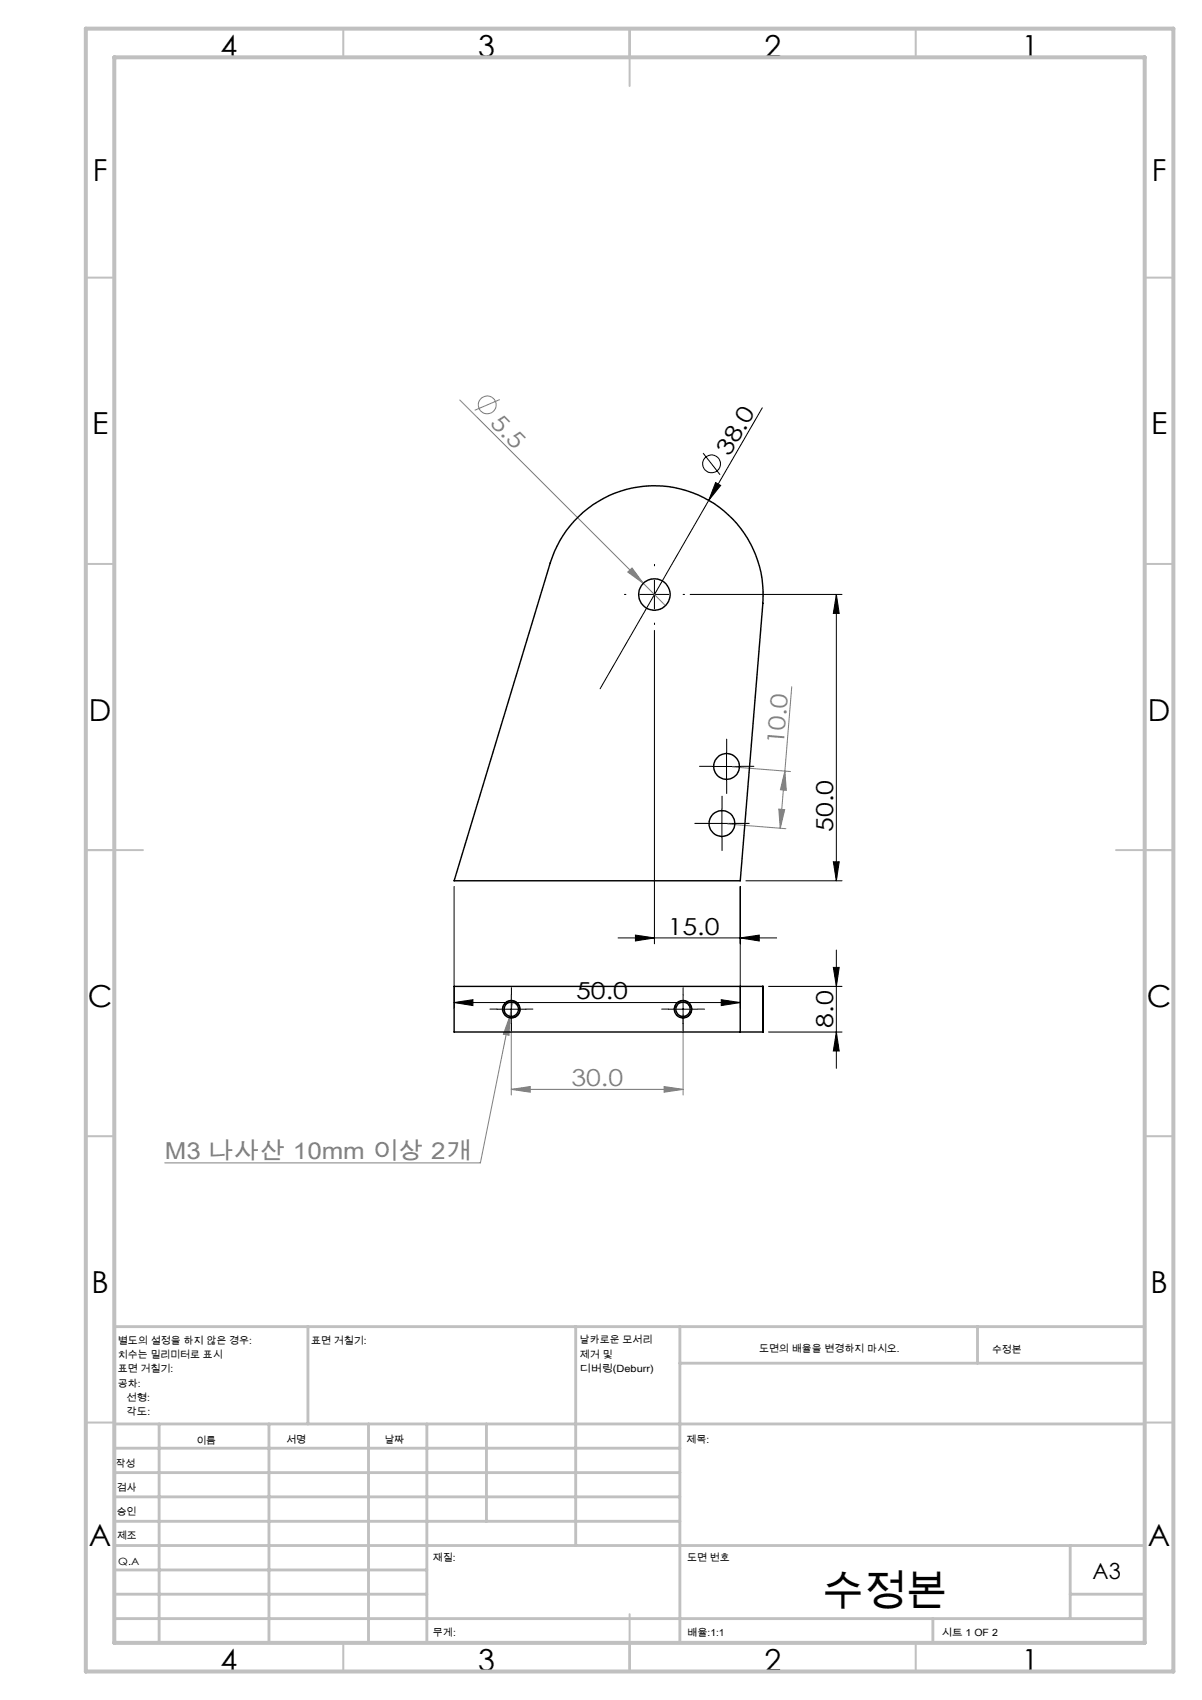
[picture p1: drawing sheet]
<svg xmlns="http://www.w3.org/2000/svg" width="210mm" height="297mm" viewBox="0 0 210 297" stroke-linecap="round" stroke-linejoin="round" font-family="sans-serif">
<g fill="none" stroke="#000" stroke-width=".18">
<path d="M122.8 79.2l3 3.7M133.2 71.3l-9.4 16.1M123.8 87.4l-19 32.9M125 84.3l.9 .5-2.1 2.6zM111.8 103.9h5M114.3 110.1v54.8M114.3 101.4v5M120.6 103.9h26.5M146.1 103.9v50M146.1 103.9l.5 3.3h-1zM124.4 133.9h5M126.9 131.4v5"/>
<path d="M79.3 154.9v21.2M123.6 143.9h5M126.1 141.4v5M129.3 154.9v21.2M130.3 153.9h16.8M145.6 150.6h1l-.5 3.3zM79.3 175.2l3.3-.5v1zM79.3 175.2h50M86.8 176.3h5M87.9 176.7a1.5 1.5 0 0 1 1.3-1.9 1.5 1.5 0 0 1 1.6 1.6 1.5 1.5 0 0 1-1.9 1.4M89.3 173.8v5M108 163.9h27.7"/>
<path d="M111 163.4l3.3 .5-3.3 .5zM116.8 176.3h5M117.9 176.7a1.5 1.5 0 0 1 1.3-1.9 1.5 1.5 0 0 1 1.6 1.6 1.5 1.5 0 0 1-1.8 1.4M119.3 173.8v5M126 174.7l3.3 .5-3.3 .5zM129.3 163.9l3.3-.5v1zM134.3 172.3h12.8M145.6 169h1l-.5 3.3zM146.1 166v20.7M134.3 180.3h12.8M146.1 180.3l.5 3.3h-1z"/>
<circle cx="124.3" cy="81" r="1.55"/>
</g>
<g fill="none" stroke="#808080" stroke-width=".18">
<path d="M80.3 69.9l32.1 32M87.3 69.8l-4.4 1.9M109.7 99.9l.7-.7 2 2.7zM112.4 101.9l3.9 3.9M138.3 120l-2 24.7M128 134l10.1 .8M137.1 134.7l.3 3.4-1.1-.1zM127.1 144l10.2 .8M136.1 141.4l1 .1-.8 3.2zM89.1 177.5l-.2 3.4-1-.2zM89.3 177.3v14M89.6 175.1l-5.7 28.1h-55.1"/>
<path d="M119.3 177.3v14M89.3 190.3l3.3-.5v1zM89.3 190.3h30M116 189.8l3.3 .5-3.3 .5z"/>
<circle cx="85.1" cy="70.7" r="1.56"/>
</g>
<g fill="none" stroke="#000" stroke-width=".18" stroke-dasharray="15.2 1.3 1.3 1.3">
<path d="M114.3 98.9v-.3M109.3 103.9h-.2M114.3 108.9v.2M119.3 103.9h.3M124.5 133.9h-2.3M127 131.4v-2.3M127 136.4v2.2M129.5 133.9h2.2M123.6 143.9h-2.2M126.1 141.4v-2.3M126.1 146.4v2.2M128.6 143.9h2.3"/>
<path d="M86.8 176.3h-1.2M89.3 173.8v-1.2M89.3 178.8v1.3M91.8 176.3h1.3M116.8 176.3h-1.2M119.3 173.8v-1.2M119.3 178.8v1.3M121.8 176.3h1.3"/>
</g>
<g fill="none" stroke="#c0c0c0" stroke-width=".35">
<path d="M60 5v5M110 5v10M160 5v5M15 48.5h5M200 48.5h5M15 98.5h5M200 98.5h5M15 148.5h10M195 148.5h10M15 198.5h5M200 198.5h5M15 248.5h5"/>
<path d="M200 248.5h5M60 287v5M110 282v10M160 287v5"/>
</g>
<g fill="none" stroke="#c0c0c0" stroke-width=".5">
<path d="M53.8 231.8v17M100.6 231.8v38.2M118.8 231.8v55.2M118.8 238.2h81.2M170.8 231.8v6.4M200 231.8h-180v55.2M20 248.8h180M20 257.3h98.8M20 253h98.8M27.8 248.8v38.2M47 248.8v38.2M64.4 248.8v38.2"/>
<path d="M74.6 248.8v38.2M85 248.8v17M20 265.8h98.8M20 261.5h98.8M20 278.5h54.6M20 274.3h54.6M20 270h180M187 278.5h13M187 270v12.8M20 282.8h180M163 282.8v4.2"/>
</g>
<path d="M15 5h190v287h-190zM20 10h180v277h-180z" fill="none" stroke="#c0c0c0" stroke-width=".7"/>
<g fill="#000">
<path d="M125 84.3l.9 .5-2.1 2.6z"/>
<path d="M146.1 103.9l.5 3.3h-1zM145.6 150.6h1l-.5 3.3z"/>
<path d="M79.3 175.2l3.3-.5v1zM126 174.7l3.3 .5-3.3 .5zM111 163.4l3.3 .5-3.3 .5zM129.3 163.9l3.3-.5v1z"/>
<path d="M146.1 180.3l.5 3.3h-1zM145.6 169h1l-.5 3.3z"/>
</g>
<g fill="#808080">
<path d="M109.7 99.9l.7-.7 2 2.7z"/>
<path d="M89.3 190.3l3.3-.5v1zM116 189.8l3.3 .5-3.3 .5zM89.1 177.5l-1.2 3.2 1 .2z"/>
<path d="M137.1 134.7l.3 3.4-1.1-.1zM136.1 141.4l1 .1-.8 3.2z"/>
</g>
<g fill="none" stroke="#000" stroke-width=".25">
<path d="M100.4 91a19 19 0 0 1 21.6-4.5 19 19 0 0 1 11.3 18.9l-4 48.5h-50l16.8-55.5a19 19 0 0 1 4.3-7.4zM79.3 172.3h54v8h-54zM129.3 172.3v8M133.3 172.3v8"/>
<circle cx="114.3" cy="103.9" r="2.75"/>
<circle cx="126.9" cy="133.9" r="2.25"/>
<circle cx="126.1" cy="143.9" r="2.25"/>
<circle cx="89.3" cy="176.3" r="1.26"/>
<circle cx="89.3" cy="176.3" r="1.52"/>
<circle cx="119.3" cy="176.3" r="1.52"/>
<circle cx="119.3" cy="176.3" r="1.26"/>
</g>
<text font-size="7.4" x="143.6" y="280.5">수정본</text>
<g font-size="5.3">
<text x="38.5" y="9.9">4</text>
<text x="83.5" y="9.9">3</text>
<text x="133.6" y="9.9">2</text>
<text x="178.6" y="9.9">1</text>
<text x="16.2" y="31.7">F</text>
<text x="201.2" y="31.7">F</text>
<text x="16.1" y="75.9">E</text>
<text x="201.1" y="75.9">E</text>
<text x="15.5" y="125.9">D</text>
<text x="200.5" y="125.9">D</text>
<text x="15.4" y="175.9">C</text>
<text x="200.4" y="175.9">C</text>
<text x="16" y="225.9">B</text>
<text x="201" y="225.9">B</text>
<text x="15.5" y="270.2">A</text>
<text x="200.5" y="270.2">A</text>
<text x="38.5" y="291.9">4</text>
<text x="83.5" y="291.9">3</text>
<text x="133.6" y="291.9">2</text>
<text x="178.6" y="291.9">1</text>
</g>
<g font-size="4.1" fill="#808080">
<text x="85.4" y="74.1" transform="rotate(45 85.4 74.1)">5.5</text>
<text x="136.9" y="130.2" transform="rotate(-85 136.9 130.2)">10.0</text>
<text x="99.8" y="189.7">30.0</text>
<text x="28.8" y="202.6">M3 나사산 10mm 이상 2개</text>
</g>
<g font-size="4.1">
<text x="127.5" y="79.9" transform="rotate(-60 127.5 79.9)">38.0</text>
<text x="145.5" y="145.3" transform="rotate(-90 145.5 145.3)">50.0</text>
<text x="116.7" y="163.3">15.0</text>
<text x="100.7" y="174.6">50.0</text>
<text x="145.5" y="179.5" transform="rotate(-90 145.5 179.5)">8.0</text>
</g>
<text font-size="3.9" x="190.9" y="275.8">A3</text>
<g font-size="1.7">
<text x="20.6" y="234.8">별도의 설정을 하지 않은 경우:</text>
<text x="20.6" y="237.3">치수는 밀리미터로 표시</text>
<text x="20.6" y="239.8">표면 거칠기:</text>
<text x="54.4" y="234.8">표면 거칠기:</text>
<text x="101.3" y="234.7">날카로운 모서리</text>
<text x="101.3" y="237.2">제거 및</text>
<text x="101.3" y="239.7">디버링(Deburr)</text>
<text x="132.6" y="236.2">도면의 배율을 변경하지 마시오.</text>
<text x="173.3" y="236.4">수정본</text>
<text x="20.6" y="242.3">공차:</text>
<text x="22.1" y="244.8">선형:</text>
<text x="22.1" y="247.3">각도:</text>
<text x="20.2" y="256.3">작성</text>
<text x="34.3" y="252.2">이름</text>
<text x="50" y="252.1">서명</text>
<text x="67.2" y="252.1">날짜</text>
<text x="120" y="252.1">제목:</text>
<text x="20.4" y="260.5">검사</text>
<text x="20.4" y="264.6">승인</text>
<text x="20.5" y="269">제조</text>
<text x="20.7" y="273.3">Q.A</text>
<text x="75.6" y="272.7">재질:</text>
<text x="120.1" y="272.7">도면 번호</text>
<text x="75.6" y="285.7">무게:</text>
<text x="120.1" y="285.8">배율:1:1</text>
<text x="164.5" y="285.8">시트 1 OF 2</text>
</g>
</svg>
